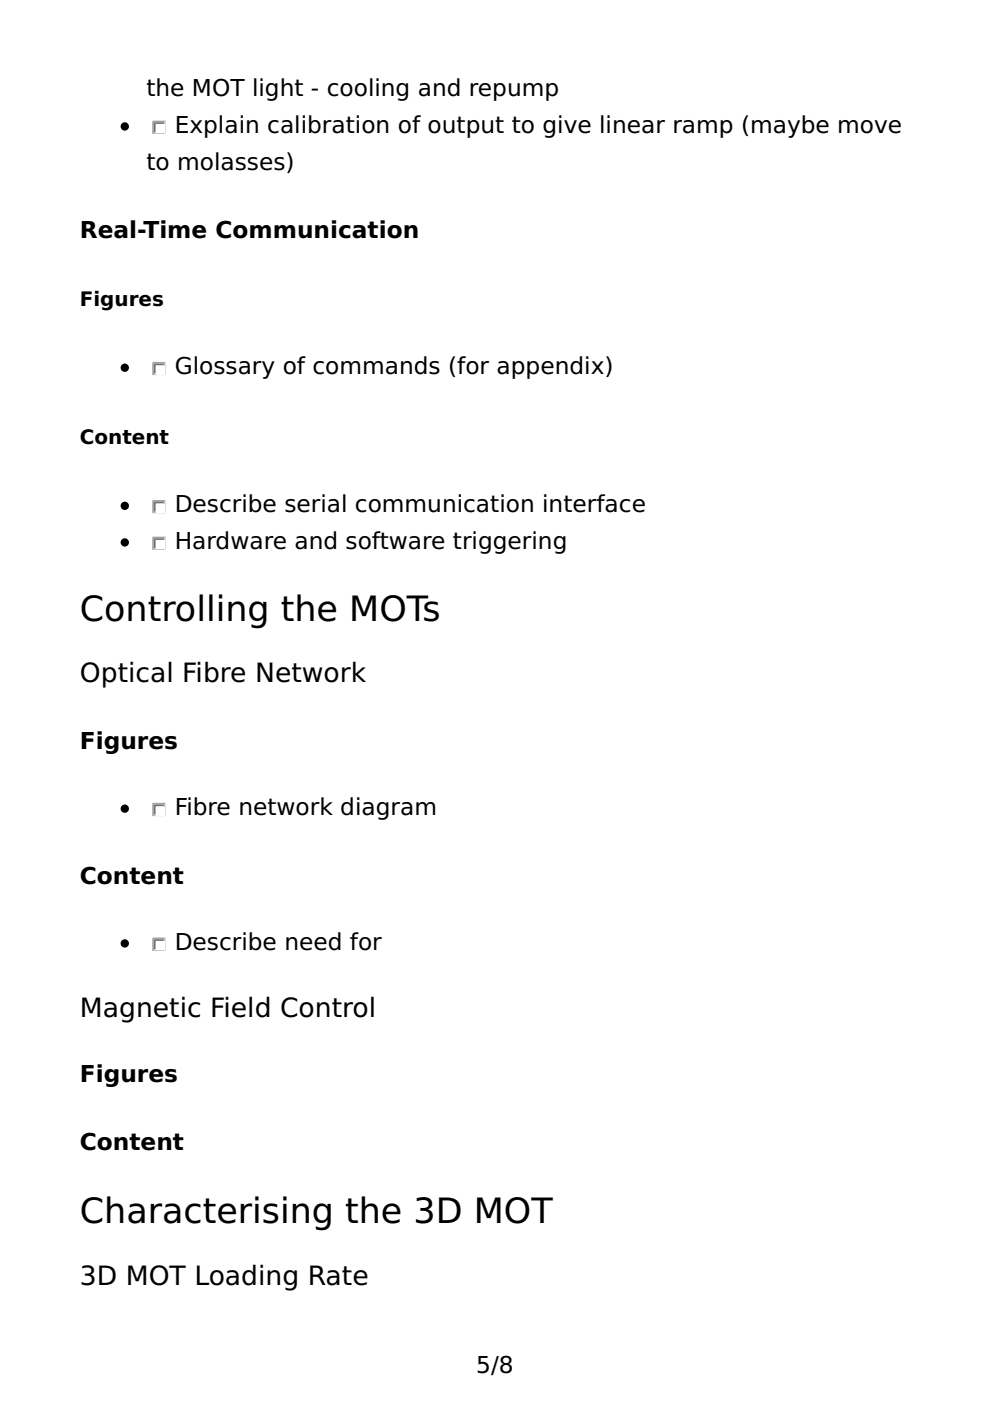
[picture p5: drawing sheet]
<svg xmlns="http://www.w3.org/2000/svg" width="210mm" height="297mm" viewBox="0 0 210 297" stroke-linecap="round" stroke-linejoin="round" font-family="sans-serif">
<circle cx="26.5" cy="26.8" r=".71" fill="#000" stroke="#000" stroke-width=".35"/>
<path d="M34.9 25.8h-2.4v2.4" fill="none" stroke="#9f9d9a" stroke-width=".35"/>
<path d="M35.3 25.8v2.8h-2.8" fill="none" stroke="#fff" stroke-width=".35"/>
<path d="M34.6 26.1h-1.8v1.8" fill="none" stroke="#767472" stroke-width=".35"/>
<path d="M34.9 26.1v2.1h-2.1" fill="none" stroke="#cac7c3" stroke-width=".35"/>
<path d="M33.2 26.5h1.7v1.7h-1.7z" fill="#fff"/>
<circle cx="26.5" cy="78" r=".71" fill="#000" stroke="#000" stroke-width=".35"/>
<path d="M34.9 76.9h-2.4v2.5" fill="none" stroke="#9f9d9a" stroke-width=".35"/>
<path d="M35.3 76.9v2.8h-2.8" fill="none" stroke="#fff" stroke-width=".35"/>
<path d="M34.6 77.3h-1.8v1.7" fill="none" stroke="#767472" stroke-width=".35"/>
<path d="M34.9 77.3v2.1h-2.1" fill="none" stroke="#cac7c3" stroke-width=".35"/>
<path d="M33.2 77.6h1.7v1.8h-1.7z" fill="#fff"/>
<circle cx="26.5" cy="107.2" r=".71" fill="#000" stroke="#000" stroke-width=".35"/>
<path d="M34.9 106.2h-2.4v2.5" fill="none" stroke="#9f9d9a" stroke-width=".35"/>
<path d="M35.3 106.2v2.8h-2.8" fill="none" stroke="#fff" stroke-width=".35"/>
<path d="M34.6 106.5h-1.8v1.8" fill="none" stroke="#767472" stroke-width=".35"/>
<path d="M34.9 106.5v2.2h-2.1" fill="none" stroke="#cac7c3" stroke-width=".35"/>
<path d="M33.2 106.9h1.7v1.8h-1.7z" fill="#fff"/>
<circle cx="26.5" cy="115" r=".71" fill="#000" stroke="#000" stroke-width=".35"/>
<path d="M34.9 113.9h-2.4v2.5" fill="none" stroke="#9f9d9a" stroke-width=".35"/>
<path d="M35.3 113.9v2.9h-2.8" fill="none" stroke="#fff" stroke-width=".35"/>
<path d="M34.6 114.3h-1.8v1.8" fill="none" stroke="#767472" stroke-width=".35"/>
<path d="M34.9 114.3v2.1h-2.1" fill="none" stroke="#cac7c3" stroke-width=".35"/>
<path d="M33.2 114.7h1.7v1.7h-1.7z" fill="#fff"/>
<circle cx="26.5" cy="171.5" r=".71" fill="#000" stroke="#000" stroke-width=".35"/>
<path d="M34.9 170.4h-2.4v2.5" fill="none" stroke="#9f9d9a" stroke-width=".35"/>
<path d="M35.3 170.4v2.8h-2.8" fill="none" stroke="#fff" stroke-width=".35"/>
<path d="M34.6 170.7h-1.8v1.8" fill="none" stroke="#767472" stroke-width=".35"/>
<path d="M34.9 170.7v2.2h-2.1" fill="none" stroke="#cac7c3" stroke-width=".35"/>
<path d="M33.2 171.1h1.7v1.8h-1.7z" fill="#fff"/>
<circle cx="26.5" cy="200" r=".71" fill="#000" stroke="#000" stroke-width=".35"/>
<path d="M34.9 199h-2.4v2.4" fill="none" stroke="#9f9d9a" stroke-width=".35"/>
<path d="M35.3 199v2.8h-2.8" fill="none" stroke="#fff" stroke-width=".35"/>
<path d="M34.6 199.3h-1.8v1.8" fill="none" stroke="#767472" stroke-width=".35"/>
<path d="M34.9 199.3v2.1h-2.1" fill="none" stroke="#cac7c3" stroke-width=".35"/>
<path d="M33.2 199.7h1.7v1.7h-1.7z" fill="#fff"/>
<g font-size="7.4">
<text x="16.9" y="131.6">Controlling the MOTs</text>
<text x="16.9" y="259.3">Characterising the 3D MOT</text>
</g>
<g font-size="5.6">
<text x="16.9" y="144.6">Optical Fibre Network</text>
<text x="16.9" y="215.5">Magnetic Field Control</text>
<text x="16.9" y="272.3">3D MOT Loading Rate</text>
</g>
<g font-size="4.9">
<text x="31" y="20.4">the MOT light - cooling and repump</text>
<text x="37" y="28.2">Explain calibration of output to give linear ramp (maybe move</text>
<text x="31" y="36">to molasses)</text>
<text x="16.9" y="50.4">Real-Time Communication</text>
<text x="37" y="79.4">Glossary of commands (for appendix)</text>
<text x="37" y="108.7">Describe serial communication interface</text>
<text x="37" y="116.4">Hardware and software triggering</text>
<text x="16.9" y="158.7">Figures</text>
<text x="37" y="172.9">Fibre network diagram</text>
<text x="16.9" y="187.3">Content</text>
<text x="37" y="201.4">Describe need for</text>
<text x="16.9" y="229.3">Figures</text>
<text x="16.9" y="243.8">Content</text>
<text x="101" y="291">5/8</text>
</g>
<g font-size="4.2">
<text x="16.9" y="64.9">Figures</text>
<text x="16.9" y="94.2">Content</text>
</g>
</svg>
